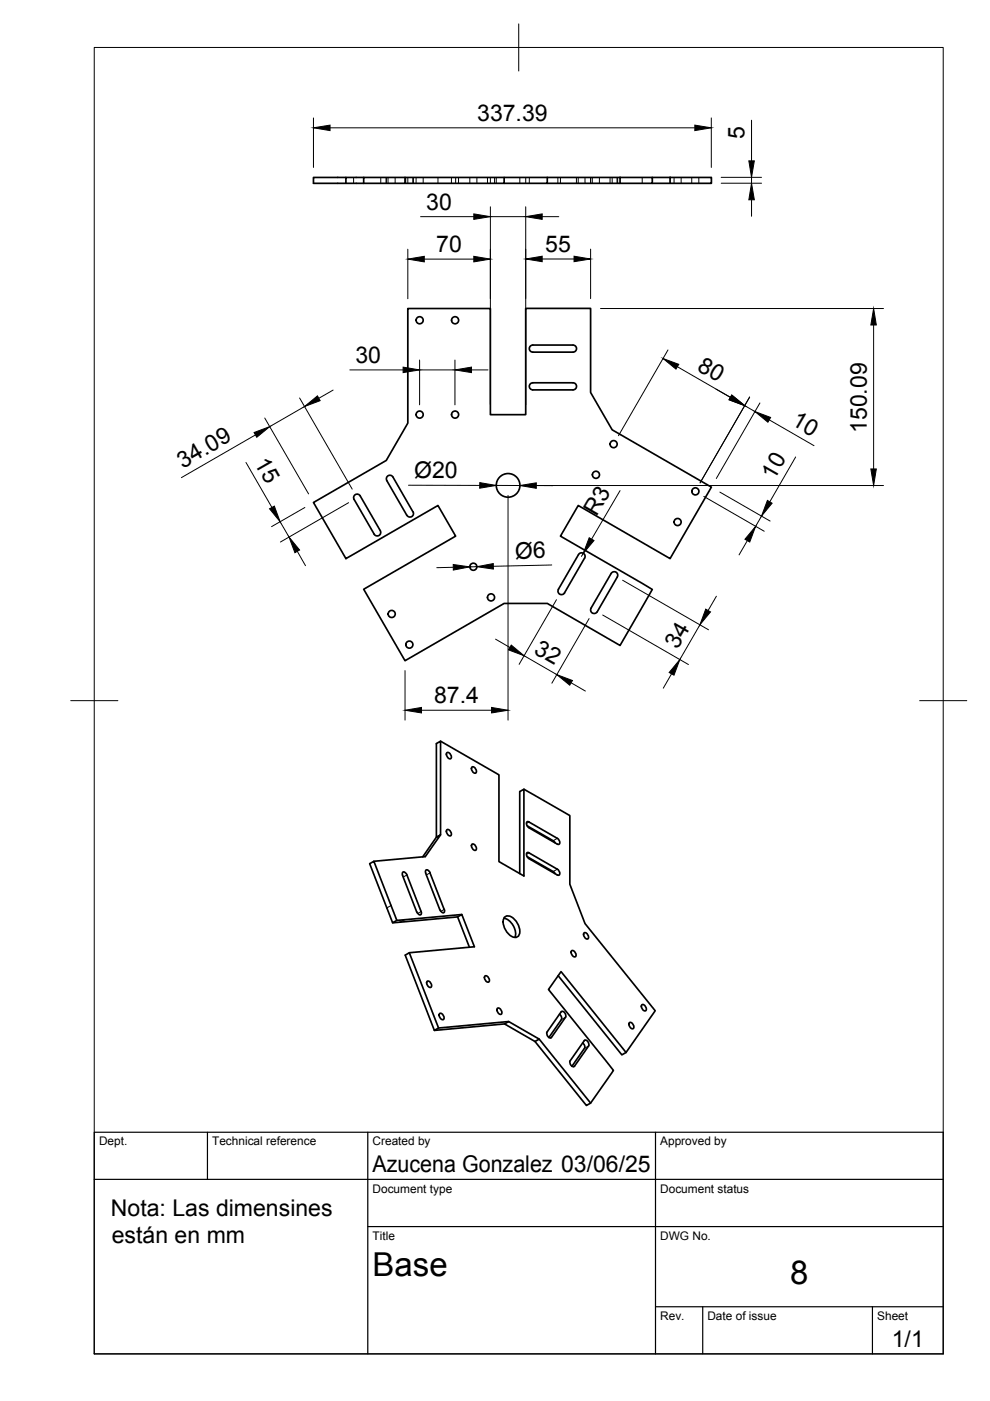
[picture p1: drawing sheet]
<svg xmlns="http://www.w3.org/2000/svg" width="210mm" height="297mm" viewBox="0 0 210 297" stroke-linecap="round" stroke-linejoin="round" font-family="sans-serif">
<!-- layer: Visible -->
<g fill="none" stroke="#000" stroke-width=".36">
<path d="M73.3 37.6h-6.8v1.3h6.8v-1.3h3.8M73.3 38.9h3.8M85.9 37.6h-8.8v1.3M106.9 37.6h-21v1.3h-8.8M116 37.6h-9.1v1.3h-21M116 38.9h15.5M131.5 37.6h6.8v1.3h-6.8zM131.5 37.6h-15.5v1.3h-9.1M138.3 38.9h3.8M138.3 37.6h3.8M142.1 37.6h8.7v1.3h-8.7zM86.5 65.4h17.5v22.5h7.5v-22.5h13.7v17.8l4.6 7.9 21 12.2-8.7 15.1-19.5-11.2-3.8 6.5 19.5 11.3-6.8 11.8-15.5-8.9h-9.1l-21 12.2-8.8-15.2 19.5-11.2-3.7-6.5-19.6 11.2-6.8-11.9 15.4-8.9 4.6-7.9z"/>
<path d="M112.4 73.4l.6-.2h8.5a.75 .75 0 0 1 .7 .7 .75 .75 0 0 1-.7 .8h-8.5a.75 .75 0 0 1-.7-.5 .75 .75 0 0 1 .1-.8zM112.4 81.4l.6-.2h8.5a.75 .75 0 0 1 .7 .7 .75 .75 0 0 1-.7 .8h-8.5a.75 .75 0 0 1-.7-.5 .75 .75 0 0 1 .1-.8zM76.4 105.1l4.2 7.4M76.4 105.1a.75 .75 0 0 0-1.1-.2 .75 .75 0 0 0-.2 1l4.2 7.3a.75 .75 0 0 0 1.1 .3 .75 .75 0 0 0 .2-1M86.3 109.2l-4.3-7.3a.75 .75 0 0 1 .3-1 .75 .75 0 0 1 1 .2l4.2 7.4a.74 .74 0 0 1-.2 1 .74 .74 0 0 1-1-.2M122.6 117.6l-4.2 7.4M122.7 117.6a.75 .75 0 0 1 1-.3 .75 .75 0 0 1 .3 1M123.9 118.3l-4.2 7.4M118.4 124.9a.75 .75 0 0 0 .3 1.1 .75 .75 0 0 0 1-.3M129.6 121.6a.75 .75 0 0 1 1-.3 .75 .75 0 0 1 .3 1.1l-4.3 7.3a.75 .75 0 0 1-1 .3 .75 .75 0 0 1-.3-1.1l4.3-7.3M93.4 157.1l12.4 7.2v18.4l5.3 3v-18.4l-.9 .5v17.4M94.7 159.6a.76 .76 0 0 1 .9 .4 .76 .76 0 0 1-.2 .9l-.6-.5z"/>
<path d="M92.5 177.5l-2.9 4.2M93.4 177v-19.9l-.9 .6v19.8l.9-.5-3.2 4.6-10.9 1M94.7 176a.76 .76 0 0 1 .9 .3 .76 .76 0 0 1-.2 .9l-.6-.4zM100 179a.76 .76 0 0 1 .9 .4 .76 .76 0 0 1-.1 .9l-.7-.5zM100 162.7a.76 .76 0 0 1 .9 .3 .76 .76 0 0 1-.1 .9l-.7-.4zM111.1 167.3l9.7 5.6v14.6l3.2 8.3 14.9 18.5-6.2 8.8-.9 .6-13.5-16.8M111.7 174.3h.4l6.1 3.4 .3 .4a.58 .58 0 0 1-.1 .9l-6.2-3.5-.5-.7zM111.7 175.1l5.6 3.1 .4 .5M83.2 195.7l13.8-1.3 .9-.5 2.7 6.8-13.8 1.3M88.4 193.3l.1 .3a.52 .52 0 0 0 .8 .3v-.6l-3.2-8.1a.52 .52 0 0 0-.7-.2v.6l2.9 7.7M94.2 192.8l-3.1-8a.52 .52 0 0 0-.8-.3v.6l3 7.8M94.2 192.8v.6a.61 .61 0 0 1-.9-.5"/>
<path d="M97 194.4l2.5 6.4M97.9 193.9l-13.8 1.2-.9 .6-4.8-12.6 .9-.5 4.8 12.5M106.8 194.7a3.4 3.4 0 0 1 2.4 4.1M106.9 194.5a1.26 1.26 0 0 1 2 .3 3.3 3.3 0 0 1 1.1 3.6 1.26 1.26 0 0 1-2-.2 3.3 3.3 0 0 1-1.1-3.7zM111.7 181.6l5.6 3.2 .4 .4M118.2 184.3l.3 .4a.58 .58 0 0 1-.1 .9l-6.3-3.6-.3-.4a.58 .58 0 0 1 .1-.9l6.3 3.6M123.8 197.8a.76 .76 0 0 1 .8 .4 .76 .76 0 0 1-.1 .9l-.6-.5zM90.5 208.1a.76 .76 0 0 1 .9 .4 .76 .76 0 0 1-.1 .9l-.7-.5zM92.1 218.5l14.9-1.4 .8-.5 6.5 3.7M93.2 214.9a.76 .76 0 0 1 .8 .4 .76 .76 0 0 1-.1 .9l-.6-.5zM102.8 207a.76 .76 0 0 1 .8 .3 .76 .76 0 0 1-.1 .9l-.6-.4zM105.4 213.8a.76 .76 0 0 1 .9 .4 .76 .76 0 0 1-.1 .9l-.7-.5z"/>
<path d="M107 217.1l6.4 3.7 .9-.5 10.9 13.6M107.8 216.6l-14.8 1.4-.9 .5-6.2-16 .9-.5 6.2 16M116.9 220l-.2 .1a.98 .98 0 0 1-.7-1.3l3.2-4.4a.98 .98 0 0 1 .7 1.3l-3 4.3M118.6 215l.4 .6v.6M119 216.2l-2.6 3.8M121.2 201.6a.76 .76 0 0 1 .8 .4 .76 .76 0 0 1-.1 .9l-.7-.5zM133.4 216.9a.76 .76 0 0 1 .8 .3 .76 .76 0 0 1-.1 .9l-.6-.4zM136.1 213.1a.76 .76 0 0 1 .8 .3 .76 .76 0 0 1-.1 .9l-.7-.4zM113.4 220.8l10.9 13.6 .9-.5 4.9-6.9-13.8-17.2 2.7-3.8 13.7 17.1M123.5 221.1l.5 .6-.1 .6-2.6 3.8M124.8 221.8l-3.2 4.4a.98 .98 0 0 1-.7-1.3M124.8 221.8l.1-.5a.79 .79 0 0 0-1-.7l-3 4.3"/>
<circle cx="89" cy="67.9" r=".75"/>
<circle cx="96.5" cy="67.9" r=".75"/>
<circle cx="89" cy="87.9" r=".75"/>
<circle cx="96.5" cy="87.9" r=".75"/>
<circle cx="130.1" cy="94.2" r=".75"/>
<circle cx="107.7" cy="102.9" r="2.51"/>
<circle cx="126.4" cy="100.7" r=".75"/>
<circle cx="143.7" cy="110.7" r=".75"/>
<circle cx="147.4" cy="104.2" r=".75"/>
<circle cx="83" cy="130.2" r=".75"/>
<circle cx="86.8" cy="136.7" r=".75"/>
<circle cx="100.4" cy="120.2" r=".75"/>
<circle cx="104.1" cy="126.7" r=".75"/>
</g>
<!-- layer: Hidden -->
<g fill="none" stroke="#000" stroke-width=".21">
<path d="M75 37.6v1.3M80.7 37.6v1.3M81.9 37.6v1.3M82.3 37.6v1.3M83.8 37.6v1.3M86 37.6v1.3M86.5 37.6v1.3M87.5 37.6v1.3M87.7 37.6v1.3M88.2 37.6v1.3M89.7 37.6v1.3M92.9 37.6v1.3"/>
<path d="M95.7 37.6v1.3M96.6 37.6v1.3M97.2 37.6v1.3M99.6 37.6v1.3M101.1 37.6v1.3M103.4 37.6v1.3M104 37.6v1.3M104.9 37.6v1.3M105.2 37.6v1.3M110.2 37.6v1.3M111.5 37.6v1.3M112.2 37.6v1.3"/>
<path d="M118.3 37.6v1.3M118.8 37.6v1.3M122.2 37.6v1.3M122.6 37.6v1.3M124 37.6v1.3M125.2 37.6v1.3M125.6 37.6v1.3M127.1 37.6v1.3M129.3 37.6v1.3M129.8 37.6v1.3M130.8 37.6v1.3M131 37.6v1.3"/>
<path d="M136.2 37.6v1.3M142.9 37.6v1.3M144.4 37.6v1.3M146.7 37.6v1.3M148.2 37.6v1.3"/>
</g>
<!-- layer: Visible Narrow -->
<g fill="none" stroke="#000" stroke-width=".21">
<path d="M112.1 174.3l-.5 .3M118.2 177.7l-.9 .6M82.9 192l-.9 .5M85.7 195l-.9 .5M86.3 185.5l-.8 .5M89.3 193.3l-.8 .4M91.2 185.1l-.8 .4M94.2 192.8l-.7 .4M112.1 180.8l-.5 .3M118.2 184.3l-.9 .5M116.9 220l-.2 .1M119.9 215.7l-.9 .5"/>
<path d="M121.8 226.1l-.2 .1M124.8 221.8l-.9 .5"/>
</g>
<!-- layer: BORDER -->
<path d="M20 10.1h180v276.9h-180zM110 5.1v10M15 148.6h10M195 148.6h10" fill="none" stroke="#000" stroke-width=".21"/>
<!-- layer: TITLEBLOCK -->
<path d="M20 240.1h180v46.9h-180zM20 250h180M44 240.1v9.9M78 240.1v46.9M139 240.1v46.9M78 260.1h122M139 277.1h61M149 277.1v9.9M185 277.1v9.9" fill="none" stroke="#000" stroke-width=".25"/>
<!-- layer: FD_Dimensions -->
<g fill="none" stroke="#000" stroke-width=".21">
<path d="M66.5 25v10.5M70 27.1h77.3M150.8 25v10.5M152.9 38.8h8.6M152.9 37.6h8.6M159.3 25.5v8.6M159.3 37.6v1.2M86.5 52.8v10.5M89.2 45.9h11.3M90 54.9h10.5M104 43.8v42M104 45.9h7.5"/>
<path d="M111.5 43.8v42M115 54.9h6.7M115 45.9h3.5M125.2 52.8v10.5M159.3 42.4v3.5M74.2 78.4h11.3M89 76.3v9.5M89 78.4h7.5M96.5 76.3v9.5M100 78.4h3.5M127.3 65.4h60M141.6 74.2l-10.5 18.2"/>
<path d="M143.6 77.8l11.3 6.5-3.1-1.8M185.2 68.9v30.5M52.2 98.1l5.5 9.5M54.2 92.2l-15.7 9.1M56.1 88.6l9.3 16.1M63.5 84.4l11.2 19.3M64.6 86.2l-7.4 4.3M70.6 82.7l-3 1.7M157.9 86l2.2 1.3M158.9 84.2l-10.5 18.2M161.1 85.4l-9.2 16.1M163.1 89l9.5 5.5"/>
<path d="M168.7 96.9l-5.5 9.5M59.4 110.6l1.9 3.3M63 116.9l1.8 3M64.6 107.6l-7 4.1M73.9 106.6l-14.4 8.3M86.6 102.9h15.1M105.2 102.9h5M107.7 105v47.7M109.8 102.9h77.5M113.7 102.9l3.5 .1M117 119.8l-12.4 .3M123.7 117.3l-.4 .7"/>
<path d="M131.5 104l-6.1 10.3M149.2 105.2l12.8 7.4M152.6 104.3l10.7 6.2M158.5 114.6l-1.8 3.1M161.5 109.4l-1.3 2.2M96.1 120.3l-3.5 .1M101.1 120.1l-1.5 .1M105.1 135.5l3 1.8M111.1 139l6.9 4M118 127.2l-7.9 13.7M124.9 131.2l-7.9 13.7M127.8 130.4l18.2 10.5"/>
<path d="M132 123l18.2 10.5M148.4 132.5l-4.3 7.3M151.9 126.4l-1.8 3M85.9 142.2v10.5M89.4 150.6h14.8M121.1 144.8l3 1.7M142.4 142.9l-1.8 3"/>
</g>
<g fill="#000" stroke="#000" stroke-width=".21">
<path d="M66.5 27.1l3.5-.6v1.2zM147.3 26.5l3.5 .6-3.5 .6zM158.8 34.1h1.1l-.6 3.5zM86.5 54.9l3.5-.6v1.2zM100.5 54.3l3.5 .6-3.5 .6zM100.5 45.3l3.5 .6-3.5 .6zM111.5 54.9l3.5-.6v1.2zM111.5 45.9l3.5-.6v1.2zM121.7 54.3l3.5 .6-3.5 .6zM159.3 38.8l.6 3.6h-1.1zM85.5 77.8l3.5 .6-3.5 .6zM96.5 78.4l3.5-.6v1.2z"/>
<path d="M140.6 76l3.3 1.2-.6 1.1zM185.2 65.4l.6 3.5h-1.2zM53.9 91.7l3.3-1.2-2.8 2.2zM64.6 86.2l2.7-2.3 .6 1zM155.2 83.8l2.7 2.2-3.3-1.2zM160.1 87.3l3.3 1.2-.6 1zM184.6 99.4h1.2l-.6 3.5zM57.1 107.9l1.1-.6 1.2 3.3zM61.3 113.9l2.2 2.7-1 .6zM96.1 119.7l3.5 .5-3.5 .7zM101.7 102.3l3.5 .6-3.5 .6zM101.1 120.1l3.5-.6v1.2z"/>
<path d="M110.2 102.9l3.5-.5v1.1zM124.9 114l1 .6-2.2 2.7zM160.2 111.6l-1.2 3.3-1.1-.6zM162.7 106.1l1 .6-2.2 2.7zM108.4 136.8l2.7 2.2-3.3-1.2zM149.6 129.1l1 .6-2.2 2.8zM85.9 150.6l3.5-.6v1.2zM104.2 150l3.5 .6-3.5 .6zM118 143l3.4 1.3-.6 1zM144.1 139.8l-1.2 3.4-1-.6z"/>
</g>
<g font-size="7">
<text x="79" y="270.6">Base</text>
<text x="167.5" y="272.3">8</text>
</g>
<g font-size="4.9">
<text x="101.2" y="25.6">337.39</text>
<text x="157.9" y="29.4" transform="rotate(-90 157.9 29.4)">5</text>
<text x="90.4" y="44.5">30</text>
<text x="92.5" y="53.5">70</text>
<text x="115.6" y="53.5">55</text>
<text x="75.4" y="77">30</text>
<text x="147.6" y="78.4" transform="rotate(30 147.6 78.4)">80</text>
<text x="167.6" y="89.9" transform="rotate(30 167.6 89.9)">10</text>
<text x="183.8" y="91.8" transform="rotate(-90 183.8 91.8)">150.09</text>
<text x="38.8" y="99.4" transform="rotate(-30 38.8 99.4)">34.09</text>
<text x="53.8" y="98.1" transform="rotate(60 53.8 98.1)">15</text>
<text x="87.8" y="101.4">Ø20</text>
<text x="164.1" y="101.9" transform="rotate(-60 164.1 101.9)">10</text>
<text x="126.4" y="109.7" transform="rotate(-60 126.4 109.7)">R3</text>
<text x="109.3" y="118.4" transform="rotate(-1 109.3 118.4)">Ø6</text>
<text x="143.7" y="137.8" transform="rotate(-60 143.7 137.8)">34</text>
<text x="113" y="138.4" transform="rotate(30 113 138.4)">32</text>
<text x="92.1" y="149.1">87.4</text>
<text x="79" y="248.5">Azucena Gonzalez 03/06/25</text>
<text x="23.5" y="257.7">Nota: Las dimensines</text>
<text x="23.7" y="263.6">están en mm</text>
<text x="189.1" y="285.7">1/1</text>
</g>
<g font-size="2.5">
<text x="21" y="242.9">Dept.</text>
<text x="45" y="242.9">Technical reference</text>
<text x="79" y="242.9">Created by</text>
<text x="140" y="242.9">Approved by</text>
<text x="79" y="252.8">Document type</text>
<text x="140" y="252.8">Document status</text>
<text x="79" y="262.9">Title</text>
<text x="140" y="262.9">DWG No.</text>
<text x="140" y="279.9">Rev.</text>
<text x="150" y="279.9">Date of issue</text>
<text x="186" y="279.9">Sheet</text>
</g>
</svg>
